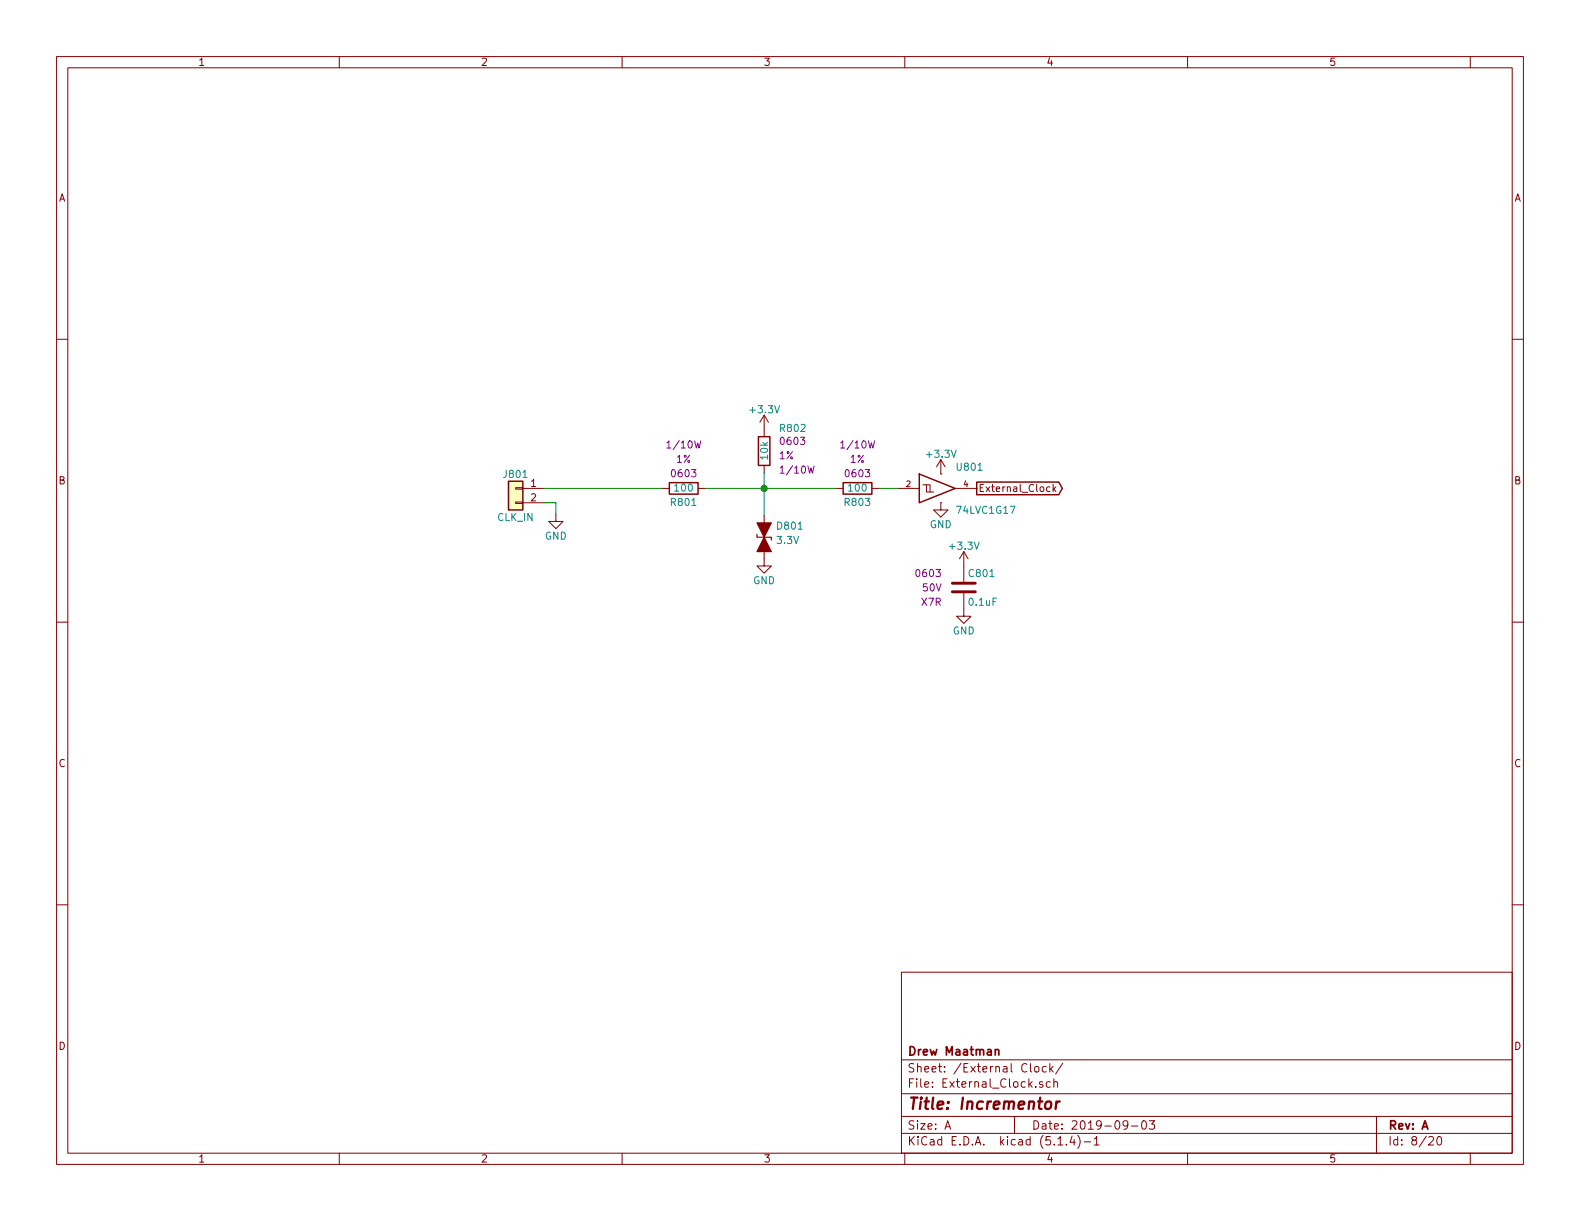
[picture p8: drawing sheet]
(kicad_sch (version 20230121) (generator eeschema)

 (paper "A")

 (title_block
  (title "Incrementor")
  (date "2019-09-03")
  (rev "A")
  (company "Drew Maatman"))

 (lib_symbols
  (symbol "Connector_Generic:Conn_01x02" (pin_names (offset 1.016) hide) (in_bom yes) (on_board yes)
   (property "Reference" "J" (at 0 2.54 0) (effects (font (size 1.27 1.27))))
   (property "Value" "Conn_01x02" (at 0 -5.08 0) (effects (font (size 1.27 1.27))))
   (property "Footprint" "" (at 0 0 0) (effects (font (size 1.27 1.27)) hide))
   (property "Datasheet" "~" (at 0 0 0) (effects (font (size 1.27 1.27)) hide))
   (symbol "Conn_01x02_1_1"
    (rectangle (start -1.27 -2.413) (end 0 -2.667) (stroke (width 0.1524) (type default)) (fill (type none)))
    (rectangle (start -1.27 0.127) (end 0 -0.127) (stroke (width 0.1524) (type default)) (fill (type none)))
    (rectangle (start -1.27 1.27) (end 1.27 -3.81) (stroke (width 0.254) (type default)) (fill (type background)))
    (pin passive line (at -5.08 0 0) (length 3.81) (name "Pin_1" (effects (font (size 1.27 1.27)))) (number "1" (effects (font (size 1.27 1.27)))))
    (pin passive line (at -5.08 -2.54 0) (length 3.81) (name "Pin_2" (effects (font (size 1.27 1.27)))) (number "2" (effects (font (size 1.27 1.27)))))))
  (symbol "Custom_Library:74LVC1G17_Power" (pin_names (offset 1.016)) (in_bom yes) (on_board yes)
   (property "Reference" "U" (at 2.54 3.81 0) (effects (font (size 1.27 1.27)) (justify left)))
   (property "Value" "74LVC1G17_Power" (at 2.54 -3.81 0) (effects (font (size 1.27 1.27)) (justify left)))
   (property "Footprint" "TO_SOT_Packages_SMD:SOT-353_SC-70-5" (at 0 0 0) (effects (font (size 1.27 1.27)) hide))
   (property "Datasheet" "http://www.ti.com/lit/sg/scyt129e/scyt129e.pdf" (at 2.54 3.81 0) (effects (font (size 1.27 1.27)) hide))
   (property "Digi-Key PN" "296-11934-1-ND" (at 0 0 0) (effects (font (size 1.27 1.27)) hide))
   (symbol "74LVC1G17_Power_0_1"
    (polyline (pts (xy -2.54 0.635) (xy -1.905 0.635) (xy -1.905 -0.635)) (stroke (width 0) (type default)) (fill (type none)))
    (polyline (pts (xy -3.81 2.54) (xy -3.81 -2.54) (xy 2.54 0) (xy -3.81 2.54)) (stroke (width 0.254) (type default)) (fill (type none)))
    (polyline (pts (xy -3.175 0.635) (xy -2.54 0.635) (xy -2.54 -0.635) (xy -1.27 -0.635)) (stroke (width 0) (type default)) (fill (type none))))
   (symbol "74LVC1G17_Power_1_1"
    (pin input line (at -7.62 0 0) (length 3.81) (name "~" (effects (font (size 1.016 1.016)))) (number "2" (effects (font (size 1.016 1.016)))))
    (pin power_in line (at 0 -2.54 270) (length 0) (name "GND" (effects (font (size 0 0)))) (number "3" (effects (font (size 0 0)))))
    (pin output line (at 6.35 0 180) (length 3.81) (name "~" (effects (font (size 1.016 1.016)))) (number "4" (effects (font (size 1.016 1.016)))))
    (pin power_in line (at 0 2.54 90) (length 0) (name "VCC" (effects (font (size 0 0)))) (number "5" (effects (font (size 0 0)))))))
  (symbol "Custom_Library:C_Custom" (pin_numbers hide) (pin_names (offset 0.254)) (in_bom yes) (on_board yes)
   (property "Reference" "C" (at 0.635 2.54 0) (effects (font (size 1.27 1.27)) (justify left)))
   (property "Value" "C_Custom" (at 0.635 -2.54 0) (effects (font (size 1.27 1.27)) (justify left)))
   (property "Footprint" "" (at 0.9652 -3.81 0) (effects (font (size 1.27 1.27)) hide))
   (property "Datasheet" "" (at 0.635 2.54 0) (effects (font (size 1.27 1.27)) hide))
   (property "display_footprint" "Foot" (at -3.81 2.54 0) (effects (font (size 1.27 1.27)) (justify right)))
   (property "Voltage" "V" (at -3.81 0 0) (effects (font (size 1.27 1.27)) (justify right)))
   (property "Dielectric" "Er" (at -3.81 -2.54 0) (effects (font (size 1.27 1.27)) (justify right)))
   (property "Digi-Key PN" "PN" (at 10.795 12.7 0) (effects (font (size 1.524 1.524)) hide))
   (symbol "C_Custom_0_1"
    (polyline (pts (xy -2.032 -0.762) (xy 2.032 -0.762)) (stroke (width 0.508) (type default)) (fill (type none)))
    (polyline (pts (xy -2.032 0.762) (xy 2.032 0.762)) (stroke (width 0.508) (type default)) (fill (type none))))
   (symbol "C_Custom_1_1"
    (pin passive line (at 0 3.81 270) (length 2.794) (name "~" (effects (font (size 1.27 1.27)))) (number "1" (effects (font (size 1.27 1.27)))))
    (pin passive line (at 0 -3.81 90) (length 2.794) (name "~" (effects (font (size 1.27 1.27)))) (number "2" (effects (font (size 1.27 1.27)))))))
  (symbol "Custom_Library:R_Custom" (pin_numbers hide) (pin_names (offset 1.016) hide) (in_bom yes) (on_board yes)
   (property "Reference" "R" (at -2.54 0 90) (effects (font (size 1.27 1.27))))
   (property "Value" "R_Custom" (at 0 0 90) (effects (font (size 1.27 1.27))))
   (property "Footprint" "" (at 0 0 0) (effects (font (size 1.27 1.27)) hide))
   (property "Datasheet" "" (at 0 0 0) (effects (font (size 1.27 1.27)) hide))
   (property "display_footprint" "Foot" (at 2.54 0 90) (effects (font (size 1.27 1.27))))
   (property "Tolerance" "Tol" (at 5.08 0 90) (effects (font (size 1.27 1.27))))
   (property "Wattage" "W" (at 7.62 0 90) (effects (font (size 1.27 1.27))))
   (property "Digi-Key PN" "PN" (at 7.62 10.16 0) (effects (font (size 1.524 1.524)) hide))
   (symbol "R_Custom_0_1"
    (rectangle (start 1.016 2.54) (end -1.016 -2.54) (stroke (width 0.254) (type default)) (fill (type none))))
   (symbol "R_Custom_1_1"
    (pin passive line (at 0 3.81 270) (length 1.27) (name "1" (effects (font (size 1.27 1.27)))) (number "1" (effects (font (size 1.27 1.27)))))
    (pin passive line (at 0 -3.81 90) (length 1.27) (name "2" (effects (font (size 1.27 1.27)))) (number "2" (effects (font (size 1.27 1.27)))))))
  (symbol "Incrementor-rescue:+3.3V-power" (power) (pin_names (offset 0)) (in_bom yes) (on_board yes)
   (property "Reference" "#PWR" (at 0 -3.81 0) (effects (font (size 1.27 1.27)) hide))
   (property "Value" "+3.3V-power" (at 0 3.556 0) (effects (font (size 1.27 1.27))))
   (property "Footprint" "" (at 0 0 0) (effects (font (size 1.27 1.27)) hide))
   (property "Datasheet" "" (at 0 0 0) (effects (font (size 1.27 1.27)) hide))
   (symbol "+3.3V-power_0_1"
    (polyline (pts (xy -0.762 1.27) (xy 0 2.54)) (stroke (width 0) (type solid)) (fill (type none)))
    (polyline (pts (xy 0 0) (xy 0 2.54)) (stroke (width 0) (type solid)) (fill (type none)))
    (polyline (pts (xy 0 2.54) (xy 0.762 1.27)) (stroke (width 0) (type solid)) (fill (type none))))
   (symbol "+3.3V-power_1_1"
    (pin power_in line (at 0 0 90) (length 0) hide (name "+3V3" (effects (font (size 1.27 1.27)))) (number "1" (effects (font (size 1.27 1.27)))))))
  (symbol "Incrementor-rescue:D_TVS_ALT-Device" (pin_numbers hide) (pin_names (offset 1.016) hide) (in_bom yes) (on_board yes)
   (property "Reference" "D" (at 0 2.54 0) (effects (font (size 1.27 1.27))))
   (property "Value" "Device_D_TVS_ALT" (at 0 -2.54 0) (effects (font (size 1.27 1.27))))
   (property "Footprint" "" (at 0 0 0) (effects (font (size 1.27 1.27)) hide))
   (property "Datasheet" "" (at 0 0 0) (effects (font (size 1.27 1.27)) hide))
   (symbol "D_TVS_ALT-Device_0_1"
    (polyline (pts (xy 1.27 0) (xy -1.27 0)) (stroke (width 0) (type solid)) (fill (type none)))
    (polyline (pts (xy -2.54 -1.27) (xy 0 0) (xy -2.54 1.27) (xy -2.54 -1.27)) (stroke (width 0.2032) (type solid)) (fill (type outline)))
    (polyline (pts (xy 0.508 1.27) (xy 0 1.27) (xy 0 -1.27) (xy -0.508 -1.27)) (stroke (width 0.2032) (type solid)) (fill (type none)))
    (polyline (pts (xy 2.54 1.27) (xy 2.54 -1.27) (xy 0 0) (xy 2.54 1.27)) (stroke (width 0.2032) (type solid)) (fill (type outline))))
   (symbol "D_TVS_ALT-Device_1_1"
    (pin passive line (at -3.81 0 0) (length 2.54) (name "A1" (effects (font (size 1.27 1.27)))) (number "1" (effects (font (size 1.27 1.27)))))
    (pin passive line (at 3.81 0 180) (length 2.54) (name "A2" (effects (font (size 1.27 1.27)))) (number "2" (effects (font (size 1.27 1.27)))))))
  (symbol "power:GND" (power) (pin_names (offset 0)) (in_bom yes) (on_board yes)
   (property "Reference" "#PWR" (at 0 -6.35 0) (effects (font (size 1.27 1.27)) hide))
   (property "Value" "GND" (at 0 -3.81 0) (effects (font (size 1.27 1.27))))
   (property "Footprint" "" (at 0 0 0) (effects (font (size 1.27 1.27)) hide))
   (property "Datasheet" "" (at 0 0 0) (effects (font (size 1.27 1.27)) hide))
   (symbol "GND_0_1"
    (polyline (pts (xy 0 0) (xy 0 -1.27) (xy 1.27 -1.27) (xy 0 -2.54) (xy -1.27 -1.27) (xy 0 -1.27)) (stroke (width 0) (type default)) (fill (type none))))
   (symbol "GND_1_1"
    (pin power_in line (at 0 0 270) (length 0) hide (name "GND" (effects (font (size 1.27 1.27)))) (number "1" (effects (font (size 1.27 1.27))))))))

 (junction (at 135.128 86.36) (diameter 0) (color 0 0 0 0))

 (wire (pts (xy 155.448 86.36) (xy 158.75 86.36)) (stroke (width 0) (type default)))
 (wire (pts (xy 135.128 83.566) (xy 135.128 86.36)) (stroke (width 0) (type default)))
 (wire (pts (xy 98.298 90.932) (xy 98.298 88.9)) (stroke (width 0) (type default)))
 (wire (pts (xy 135.128 91.186) (xy 135.128 86.36)) (stroke (width 0) (type default)))
 (wire (pts (xy 98.298 88.9) (xy 96.266 88.9)) (stroke (width 0) (type default)))
 (wire (pts (xy 147.828 86.36) (xy 135.128 86.36)) (stroke (width 0) (type default)))
 (wire (pts (xy 135.128 86.36) (xy 124.714 86.36)) (stroke (width 0) (type default)))
 (wire (pts (xy 96.266 86.36) (xy 117.094 86.36)) (stroke (width 0) (type default)))

 (global_label "External_Clock" (shape output) (at 172.72 86.36 0) (effects (font (size 1.27 1.27)) (justify left))
  (property "Intersheetrefs" "${INTERSHEET_REFS}" (at 172.72 86.36 0) (effects (font (size 1.27 1.27)) hide)))

 (symbol (lib_id "Connector_Generic:Conn_01x02") (at 91.186 86.36 0) (mirror y) (unit 1) (in_bom yes) (on_board yes) (dnp no)
  (property "Reference" "J801" (at 91.186 83.82 0) (effects (font (size 1.27 1.27))))
  (property "Value" "CLK_IN" (at 91.186 91.44 0) (effects (font (size 1.27 1.27))))
  (property "Footprint" "Socket_Strips:Socket_Strip_Angled_1x02_Pitch2.54mm" (at 91.186 86.36 0) (effects (font (size 1.27 1.27)) hide))
  (property "Datasheet" "~" (at 91.186 86.36 0) (effects (font (size 1.27 1.27)) hide))
  (property "Digi-Key PN" "SAM1225-02-ND" (at 91.186 86.36 0) (effects (font (size 1.27 1.27)) hide)) (pin "1") (pin "2")
  (instances (project "Incrementor" (path "" (reference "J801") (unit 1)))))

 (symbol (lib_id "power:GND") (at 98.298 90.932 0) (unit 1) (in_bom yes) (on_board yes) (dnp no)
  (property "Reference" "#PWR0801" (at 98.298 97.282 0) (effects (font (size 1.27 1.27)) hide))
  (property "Value" "GND" (at 98.298 94.742 0) (effects (font (size 1.27 1.27))))
  (property "Footprint" "" (at 98.298 90.932 0) (effects (font (size 1.27 1.27)) hide))
  (property "Datasheet" "" (at 98.298 90.932 0) (effects (font (size 1.27 1.27)) hide)) (pin "1"))

 (symbol (lib_id "Custom_Library:R_Custom") (at 120.904 86.36 90) (unit 1) (in_bom yes) (on_board yes) (dnp no)
  (property "Reference" "R801" (at 120.904 88.9 90) (effects (font (size 1.27 1.27))))
  (property "Value" "100" (at 120.904 86.36 90) (effects (font (size 1.27 1.27))))
  (property "Footprint" "Resistors_SMD:R_0603" (at 120.904 86.36 0) (effects (font (size 1.27 1.27)) hide))
  (property "Datasheet" "" (at 120.904 86.36 0) (effects (font (size 1.27 1.27)) hide))
  (property "display_footprint" "0603" (at 120.904 83.82 90) (effects (font (size 1.27 1.27))))
  (property "Tolerance" "1%" (at 120.904 81.28 90) (effects (font (size 1.27 1.27))))
  (property "Wattage" "1/10W" (at 120.904 78.74 90) (effects (font (size 1.27 1.27))))
  (property "Digi-Key PN" "RMCF0603FT100RCT-ND" (at 110.744 78.74 0) (effects (font (size 1.524 1.524)) hide)) (pin "1") (pin "2")
  (instances (project "Incrementor" (path "" (reference "R801") (unit 1)))))

 (symbol (lib_id "Custom_Library:R_Custom") (at 135.128 79.756 0) (unit 1) (in_bom yes) (on_board yes) (dnp no)
  (property "Reference" "R802" (at 137.668 75.692 0) (effects (font (size 1.27 1.27)) (justify left)))
  (property "Value" "10k" (at 135.128 81.534 90) (effects (font (size 1.27 1.27)) (justify left)))
  (property "Footprint" "Resistors_SMD:R_0603" (at 135.128 79.756 0) (effects (font (size 1.27 1.27)) hide))
  (property "Datasheet" "" (at 135.128 79.756 0) (effects (font (size 1.27 1.27)) hide))
  (property "display_footprint" "0603" (at 137.668 77.978 0) (effects (font (size 1.27 1.27)) (justify left)))
  (property "Tolerance" "1%" (at 137.668 80.518 0) (effects (font (size 1.27 1.27)) (justify left)))
  (property "Wattage" "1/10W" (at 137.668 83.058 0) (effects (font (size 1.27 1.27)) (justify left)))
  (property "Digi-Key PN" "RMCF0603FT10K0CT-ND" (at 142.748 69.596 0) (effects (font (size 1.524 1.524)) hide)) (pin "1") (pin "2")
  (instances (project "Incrementor" (path "" (reference "R802") (unit 1)) (path "" (reference "R?") (unit 1)))))

 (symbol (lib_id "Incrementor-rescue:+3.3V-power") (at 135.128 75.946 0) (unit 1) (in_bom yes) (on_board yes) (dnp no)
  (property "Reference" "#PWR0803" (at 135.128 79.756 0) (effects (font (size 1.27 1.27)) hide))
  (property "Value" "+3.3V" (at 135.128 72.39 0) (effects (font (size 1.27 1.27))))
  (property "Footprint" "" (at 135.128 75.946 0) (effects (font (size 1.27 1.27)) hide))
  (property "Datasheet" "" (at 135.128 75.946 0) (effects (font (size 1.27 1.27)) hide)) (pin "1"))

 (symbol (lib_id "Incrementor-rescue:D_TVS_ALT-Device") (at 135.128 94.996 270) (unit 1) (in_bom yes) (on_board yes) (dnp no)
  (property "Reference" "D801" (at 137.16 92.964 90) (effects (font (size 1.27 1.27)) (justify left)))
  (property "Value" "3.3V" (at 137.16 95.504 90) (effects (font (size 1.27 1.27)) (justify left)))
  (property "Footprint" "Diodes_SMD:D_SOD-323" (at 135.128 94.996 0) (effects (font (size 1.27 1.27)) hide))
  (property "Datasheet" "~" (at 135.128 94.996 0) (effects (font (size 1.27 1.27)) hide))
  (property "Digi-Key PN" "CDSOD323-T03SCT-ND" (at 135.128 94.996 0) (effects (font (size 1.27 1.27)) hide)) (pin "1") (pin "2")
  (instances (project "Incrementor" (path "" (reference "D801") (unit 1)))))

 (symbol (lib_id "power:GND") (at 135.128 98.806 0) (unit 1) (in_bom yes) (on_board yes) (dnp no)
  (property "Reference" "#PWR0804" (at 135.128 105.156 0) (effects (font (size 1.27 1.27)) hide))
  (property "Value" "GND" (at 135.128 102.616 0) (effects (font (size 1.27 1.27))))
  (property "Footprint" "" (at 135.128 98.806 0) (effects (font (size 1.27 1.27)) hide))
  (property "Datasheet" "" (at 135.128 98.806 0) (effects (font (size 1.27 1.27)) hide)) (pin "1"))

 (symbol (lib_id "Custom_Library:74LVC1G17_Power") (at 166.37 86.36 0) (unit 1) (in_bom yes) (on_board yes) (dnp no)
  (property "Reference" "U801" (at 168.91 82.55 0) (effects (font (size 1.27 1.27)) (justify left)))
  (property "Value" "74LVC1G17" (at 168.91 90.17 0) (effects (font (size 1.27 1.27)) (justify left)))
  (property "Footprint" "TO_SOT_Packages_SMD:SOT-353_SC-70-5" (at 166.37 86.36 0) (effects (font (size 1.27 1.27)) hide))
  (property "Datasheet" "http://www.ti.com/lit/sg/scyt129e/scyt129e.pdf" (at 168.91 82.55 0) (effects (font (size 1.27 1.27)) hide))
  (property "Digi-Key PN" "296-11934-1-ND" (at 166.37 86.36 0) (effects (font (size 1.27 1.27)) hide)) (pin "2") (pin "3") (pin "4") (pin "5")
  (instances (project "Incrementor" (path "" (reference "U801") (unit 1)))))

 (symbol (lib_id "Custom_Library:R_Custom") (at 151.638 86.36 90) (unit 1) (in_bom yes) (on_board yes) (dnp no)
  (property "Reference" "R803" (at 151.638 88.9 90) (effects (font (size 1.27 1.27))))
  (property "Value" "100" (at 151.638 86.36 90) (effects (font (size 1.27 1.27))))
  (property "Footprint" "Resistors_SMD:R_0603" (at 151.638 86.36 0) (effects (font (size 1.27 1.27)) hide))
  (property "Datasheet" "" (at 151.638 86.36 0) (effects (font (size 1.27 1.27)) hide))
  (property "display_footprint" "0603" (at 151.638 83.82 90) (effects (font (size 1.27 1.27))))
  (property "Tolerance" "1%" (at 151.638 81.28 90) (effects (font (size 1.27 1.27))))
  (property "Wattage" "1/10W" (at 151.638 78.74 90) (effects (font (size 1.27 1.27))))
  (property "Digi-Key PN" "RMCF0603FT100RCT-ND" (at 141.478 78.74 0) (effects (font (size 1.524 1.524)) hide)) (pin "1") (pin "2")
  (instances (project "Incrementor" (path "" (reference "R803") (unit 1)))))

 (symbol (lib_id "power:GND") (at 166.37 88.9 0) (unit 1) (in_bom yes) (on_board yes) (dnp no)
  (property "Reference" "#PWR0806" (at 166.37 95.25 0) (effects (font (size 1.27 1.27)) hide))
  (property "Value" "GND" (at 166.37 92.71 0) (effects (font (size 1.27 1.27))))
  (property "Footprint" "" (at 166.37 88.9 0) (effects (font (size 1.27 1.27)) hide))
  (property "Datasheet" "" (at 166.37 88.9 0) (effects (font (size 1.27 1.27)) hide)) (pin "1"))

 (symbol (lib_id "Incrementor-rescue:+3.3V-power") (at 166.37 83.82 0) (unit 1) (in_bom yes) (on_board yes) (dnp no)
  (property "Reference" "#PWR0805" (at 166.37 87.63 0) (effects (font (size 1.27 1.27)) hide))
  (property "Value" "+3.3V" (at 166.37 80.264 0) (effects (font (size 1.27 1.27))))
  (property "Footprint" "" (at 166.37 83.82 0) (effects (font (size 1.27 1.27)) hide))
  (property "Datasheet" "" (at 166.37 83.82 0) (effects (font (size 1.27 1.27)) hide)) (pin "1"))

 (symbol (lib_id "Custom_Library:C_Custom") (at 170.434 103.886 0) (unit 1) (in_bom yes) (on_board yes) (dnp no)
  (property "Reference" "C801" (at 171.069 101.346 0) (effects (font (size 1.27 1.27)) (justify left)))
  (property "Value" "0.1uF" (at 171.069 106.426 0) (effects (font (size 1.27 1.27)) (justify left)))
  (property "Footprint" "Capacitors_SMD:C_0603" (at 171.3992 107.696 0) (effects (font (size 1.27 1.27)) hide))
  (property "Datasheet" "" (at 171.069 101.346 0) (effects (font (size 1.27 1.27)) hide))
  (property "display_footprint" "0603" (at 166.624 101.346 0) (effects (font (size 1.27 1.27)) (justify right)))
  (property "Voltage" "50V" (at 166.624 103.886 0) (effects (font (size 1.27 1.27)) (justify right)))
  (property "Dielectric" "X7R" (at 166.624 106.426 0) (effects (font (size 1.27 1.27)) (justify right)))
  (property "Digi-Key PN" "311-1344-1-ND" (at 181.229 91.186 0) (effects (font (size 1.524 1.524)) hide)) (pin "1") (pin "2")
  (instances (project "Incrementor" (path "" (reference "C801") (unit 1)) (path "" (reference "C?") (unit 1)))))

 (symbol (lib_id "power:GND") (at 170.434 107.696 0) (unit 1) (in_bom yes) (on_board yes) (dnp no)
  (property "Reference" "#PWR0808" (at 170.434 114.046 0) (effects (font (size 1.27 1.27)) hide))
  (property "Value" "GND" (at 170.434 111.506 0) (effects (font (size 1.27 1.27))))
  (property "Footprint" "" (at 170.434 107.696 0) (effects (font (size 1.27 1.27)) hide))
  (property "Datasheet" "" (at 170.434 107.696 0) (effects (font (size 1.27 1.27)) hide)) (pin "1")
  (instances (project "Incrementor" (path "" (reference "#PWR0808") (unit 1)) (path "" (reference "#PWR?") (unit 1)))))

 (symbol (lib_id "Incrementor-rescue:+3.3V-power") (at 170.434 100.076 0) (unit 1) (in_bom yes) (on_board yes) (dnp no)
  (property "Reference" "#PWR0807" (at 170.434 103.886 0) (effects (font (size 1.27 1.27)) hide))
  (property "Value" "+3.3V" (at 170.434 96.52 0) (effects (font (size 1.27 1.27))))
  (property "Footprint" "" (at 170.434 100.076 0) (effects (font (size 1.27 1.27)) hide))
  (property "Datasheet" "" (at 170.434 100.076 0) (effects (font (size 1.27 1.27)) hide)) (pin "1")
  (instances (project "Incrementor" (path "" (reference "#PWR0807") (unit 1)) (path "" (reference "#PWR?") (unit 1))))))
